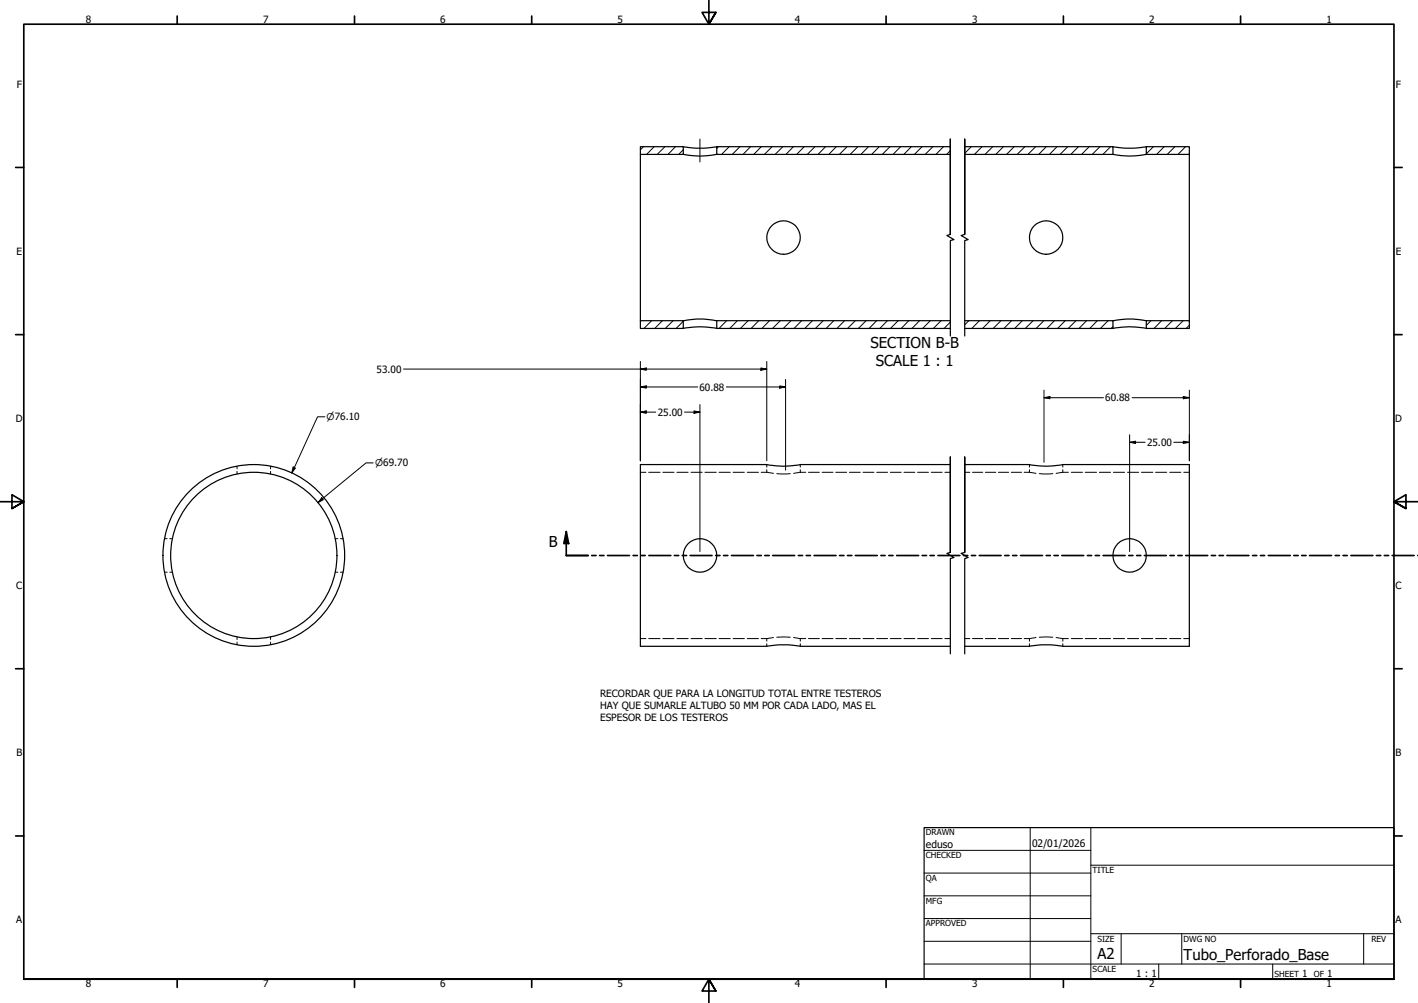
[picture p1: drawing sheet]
<svg xmlns="http://www.w3.org/2000/svg" width="594mm" height="420mm" viewBox="0 0 594 420" stroke-linecap="round" stroke-linejoin="round" font-family="sans-serif">
<!-- layer: Hatch (ANSI) -->
<g fill="none" stroke="#000" stroke-width=".42">
<path d="M269.6 61.4l-1.3 1.4M274.1 61.4l-3.2 3.3M278.6 61.4l-3.3 3.3M283 61.4l-3.2 3.3M286.3 62.7l-1.9 2M301 61.4l-.7 .8M305.5 61.4l-3.2 3.3M310 61.4l-3.2 3.3M314.5 61.4l-3.2 3.3M319 61.4l-3.2 3.3M323.5 61.4l-3.3 3.3M328 61.4l-3.3 3.3"/>
<path d="M332.4 61.4l-3.2 3.3M336.9 61.4l-3.1 3.3M341.4 61.4l-3.2 3.3M345.9 61.4l-3.2 3.3M350.4 61.4l-3.2 3.3M354.9 61.4l-3.2 3.3M359.4 61.4l-3.2 3.3M363.9 61.4l-3.2 3.3M368.4 61.4l-3.2 3.3M372.9 61.4l-3.3 3.3M377.3 61.4l-3.2 3.3M381.8 61.4l-3.1 3.3"/>
<path d="M386.3 61.4l-3.2 3.3M390.8 61.4l-3.2 3.3M395.3 61.4l-3.2 3.3M398.1 63.1l-1.5 1.6M406.9 61.4l-2.7 2.8M411.4 61.4l-3.2 3.3M415.9 61.4l-3.2 3.3M420.4 61.4l-3.2 3.3M424.9 61.4l-3.2 3.3M429.4 61.4l-3.3 3.3M433.9 61.4l-3.2 3.3M438.3 61.4l-3.1 3.3"/>
<path d="M442.8 61.4l-3.1 3.3M447.4 61.4l-3.3 3.3M451.8 61.4l-3.2 3.3M456.3 61.4l-3.2 3.3M460.8 61.4l-3.2 3.3M465.3 61.4l-3.2 3.3M483.2 61.4l-2.9 3M487.7 61.4l-3.1 3.3M492.3 61.4l-3.3 3.3M496.7 61.4l-3.2 3.3M498.3 64.4l-.3 .3M268.5 134.3l-.2 .3"/>
<path d="M273 134.3l-3.2 3.3M277.5 134.3l-3.2 3.3M282 134.3l-3.2 3.3M286.3 134.6l-3 3M304.4 134.3l-3.2 3.3M308.9 134.3l-3.1 3.3M313.4 134.3l-3.2 3.3M317.9 134.3l-3.2 3.3M322.4 134.3l-3.2 3.3M326.9 134.3l-3.2 3.3M331.4 134.3l-3.2 3.3M335.9 134.3l-3.2 3.3"/>
<path d="M340.4 134.3l-3.2 3.3M344.9 134.3l-3.3 3.3M349.3 134.3l-3.2 3.3M353.8 134.3l-3.2 3.3M358.3 134.3l-3.2 3.3M362.8 134.3l-3.2 3.3M367.3 134.3l-3.2 3.3M371.8 134.3l-3.2 3.3M376.3 134.3l-3.2 3.3M380.7 134.3l-3.1 3.3M385.3 134.3l-3.2 3.3M389.8 134.3l-3.3 3.3"/>
<path d="M394.3 134.3l-3.3 3.3M398.1 134.9l-2.6 2.7M405.9 134.3l-1.7 1.8M410.3 134.3l-3.1 3.3M414.8 134.3l-3.1 3.3M419.4 134.3l-3.3 3.3M423.8 134.3l-3.2 3.3M428.3 134.3l-3.2 3.3M432.8 134.3l-3.2 3.3M437.3 134.3l-3.2 3.3M441.8 134.3l-3.2 3.3M446.3 134.3l-3.2 3.3"/>
<path d="M450.8 134.3l-3.3 3.3M455.2 134.3l-3.1 3.3M459.7 134.3l-3.1 3.3M464.2 134.3l-3.2 3.3M466.3 136.8l-.8 .8M482.2 134.3l-1.9 2M486.7 134.3l-3.2 3.3M491.2 134.3l-3.2 3.3M495.7 134.3l-3.3 3.3M498.3 136.2l-1.3 1.4"/>
</g>
<!-- layer: Hidden (ANSI) -->
<g fill="none" stroke="#000" stroke-width=".42">
<path d="M99.3 195.3v1.1M99.3 197.5v1M113.3 195.3v1.1M113.3 197.5v1M268.3 197.8h2.3M271.8 197.8h4.7M277.7 197.8h4.7M283.6 197.8h4.7M289.5 197.8h4.7M295.3 197.8h4.8M301.2 197.8h4.7M307.1 197.8h4.7"/>
<path d="M313.1 197.8h4.7M318.9 197.8h2.3M321.2 197.8l2.8 .5M321.2 194.6v1.1M321.2 196.8v1M325.4 198.4h5.7M335.3 197.8l-2.8 .5M335.3 194.6v1.1M335.3 196.8v1M335.3 197.8h2.3M338.7 197.8h4.6M344.4 197.8h4.6"/>
<path d="M350.1 197.8h4.6M355.9 197.8h4.5M361.6 197.8h4.5M367.3 197.8h4.6M373 197.8h4.6M378.7 197.8h4.6M384.4 197.8h4.6M390.1 197.8h4.6M395.9 197.8h2.2M404.2 197.8h2.1M407.4 197.8h4.3M412.8 197.8h4.4"/>
<path d="M418.3 197.8h4.3M423.7 197.8h4.3M429.1 197.8h2.2M431.3 197.8l2.7 .5M431.3 194.6v1.1M431.3 196.8v1M435.4 198.4h5.7M445.3 197.8l-2.8 .5M445.3 194.6v1.1M445.3 196.8v1M445.3 197.8h2.3M448.8 197.8h4.7"/>
<path d="M454.7 197.8h4.7M460.6 197.8h4.7M466.5 197.8h4.7M472.4 197.8h4.7M478.2 197.8h4.8M484.1 197.8h4.7M490 197.8h4.7M495.9 197.8h2.4M69 225.7h1M69 239.7h1M71.1 225.7h1.1M71.1 239.7h1.1"/>
<path d="M140.5 225.7h1M140.5 239.7h1M142.6 225.7h1.2M142.6 239.7h1.2M99.3 266.8v1.1M99.3 269v1.1M113.3 266.8v1.1M113.3 269v1.1M268.3 267.5h2.3M271.8 267.5h4.7M277.7 267.5h4.7M283.6 267.5h4.7"/>
<path d="M289.5 267.5h4.7M295.3 267.5h4.8M301.2 267.5h4.7M307.1 267.5h4.7M313.1 267.5h4.7M318.9 267.5h2.3M321.2 267.5v1.1M321.2 269.7v1M324 267.1l-2.8 .4M325.4 266.9h5.7M332.5 267.1l2.8 .4M335.3 267.5v1.1"/>
<path d="M335.3 269.7v1M335.3 267.5h2.3M338.7 267.5h4.6M344.4 267.5h4.6M350.1 267.5h4.6M355.9 267.5h4.5M361.6 267.5h4.5M367.3 267.5h4.6M373 267.5h4.6M378.7 267.5h4.6M384.4 267.5h4.6M390.1 267.5h4.6"/>
<path d="M395.9 267.5h2.2M404.2 267.5h2.1M407.4 267.5h4.3M412.8 267.5h4.4M418.3 267.5h4.3M423.7 267.5h4.3M429.1 267.5h2.2M431.3 267.5v1.1M431.3 269.7v1M434 267.1l-2.7 .4M435.4 266.9h5.7M442.5 267.1l2.8 .4"/>
<path d="M445.3 267.5v1.1M445.3 269.7v1M445.3 267.5h2.3M448.8 267.5h4.7M454.7 267.5h4.7M460.6 267.5h4.7M466.5 267.5h4.7M472.4 267.5h4.7M478.2 267.5h4.8M484.1 267.5h4.7M490 267.5h4.7M495.9 267.5h2.4"/>
</g>
<!-- layer: Visible (ANSI) -->
<g fill="none" stroke="#000" stroke-width=".51">
<path d="M268.3 61.4h18v3.3h-18zM268.3 64.7v69.6M286.3 61.4a39.1 39.1 0 0 0 14 0M286.3 64.7a35.6 35.6 0 0 0 14 0M300.3 61.4v3.3h97.8M300.3 61.4h97.8M404.2 61.4h62.1v3.3M404.2 64.7h62.1M466.3 61.4a38.7 38.7 0 0 0 14 0M466.3 64.7a35.3 35.3 0 0 0 14 0M480.3 61.4h18v3.3h-18zM498.3 64.7v69.6"/>
<path d="M268.3 134.3h18v3.3h-18zM286.3 137.6a35.6 35.6 0 0 1 14 0M286.3 134.3a35.6 35.6 0 0 1 14 0M300.3 134.3v3.3h97.8M300.3 134.3h97.8M404.2 134.3h62.1v3.3M404.2 137.6h62.1M466.3 134.3a35.3 35.3 0 0 1 14 0M466.3 137.6a35.3 35.3 0 0 1 14 0M480.3 134.3h18v3.3h-18zM398.1 194.6h-62.8a35.6 35.6 0 0 1-14.1 0h-52.9v76.1h52.9a39.1 39.1 0 0 1 14.1 0h62.8M404.2 194.6h27.1a35.3 35.3 0 0 0 14 0h53v76.1h-53a38.7 38.7 0 0 0-14 0h-27.1"/>
<circle cx="328.3" cy="99.5" r="7"/>
<circle cx="438.3" cy="99.5" r="7"/>
<circle cx="106.3" cy="232.7" r="34.8"/>
<circle cx="106.3" cy="232.7" r="38.1"/>
<circle cx="293.3" cy="232.7" r="7"/>
<circle cx="473.3" cy="232.7" r="7"/>
</g>
<!-- layer: Break Line (ANSI) -->
<path d="M398.1 98.2v-39.9v39.9l-1.4 .5 3 1.7-1.6 .4v40M404.2 98.2v-39.9v39.9l-1.5 .5 2.9 1.7-1.4 .4v40M398.1 231.4v-40v40l-1.4 .4 3 1.7-1.6 .5v39.9M404.2 231.4v-40v40l-1.5 .4 2.9 1.7-1.4 .5v39.9" fill="none" stroke="#000" stroke-width=".51"/>
<!-- layer: Section Line (ANSI) -->
<g fill="none" stroke="#000" stroke-width=".7">
<path d="M237.2 222.7l1.1 5h-2.1zM237.2 222.7v10h9.2M247.9 232.7h1.8M251.2 232.7h1.8M254.5 232.7h9.2M265.2 232.7h1.8M268.5 232.7h1.8M271.8 232.7h9.3M282.5 232.7h1.9M285.8 232.7h1.9M289.1 232.7h9.2M299.8 232.7h1.8"/>
<path d="M303.1 232.7h1.8M306.5 232.7h9.2M317.1 232.7h1.9M320.4 232.7h1.9M323.7 232.7h9.2M334.5 232.7h1.7M337.8 232.7h1.7M341.1 232.7h9.2M351.7 232.7h1.9M355 232.7h1.9M358.3 232.7h9.2M369.1 232.7h1.7"/>
<path d="M372.4 232.7h1.7M375.7 232.7h9.2M386.3 232.7h1.9M389.6 232.7h1.8M392.9 232.7h9.2M403.7 232.7h1.7M407 232.7h1.7M410.3 232.7h9.1M420.9 232.7h1.8M424.2 232.7h1.8M427.5 232.7h9.3M438.3 232.7h1.8"/>
<path d="M441.6 232.7h1.8M444.9 232.7h9.1M455.5 232.7h1.8M458.9 232.7h1.7M462.2 232.7h9.2M472.9 232.7h1.8M476.2 232.7h1.8M479.4 232.7h9.2M490.2 232.7h1.7M493.5 232.7h1.7M496.8 232.7h9.2M507.5 232.7h1.8"/>
<path d="M510.7 232.7h1.9M514 232.7h9.2M524.8 232.7h1.7M528.1 232.7h1.7M531.4 232.7h9.2M542 232.7h1.9M545.3 232.7h1.9M548.6 232.7h9.2M559.4 232.7h1.7M562.7 232.7h1.8M566 232.7h9.2M576.6 232.7h1.9"/>
<path d="M579.9 232.7h1.9M583.2 232.7h9.3M594 232.7h.1"/>
</g>
<path d="M237.2 222.7l1.1 5h-2.1z" fill="#000"/>
<!-- layer: Border (ANSI) -->
<g fill="none" stroke="#000" stroke-width=".7">
<path d="M74.2 6.7v3.4M148.5 6.7v3.4M222.8 6.7v3.4M297 .2v9.9l-2.9-4.9h5.8l-2.9 4.9 2.9-4.9M371.2 6.7v3.4M445.5 6.7v3.4M519.7 6.7v3.4M6.5 70.1h3.5M584 70.1h3.4M6.5 140.2h3.5M584 140.2h3.4M0 210.2h10l-5-3v5.8l5-2.8-5 2.8"/>
<path d="M594 210.2h-10l5-3v5.8l-5-2.8 5 2.8M6.5 280.1h3.5M584 280.1h3.4M6.5 350.2h3.5M584 350.2h3.4M10 410.2v-400.1h574v400.1h-574h574M74.2 410.2v3.4M148.5 410.2v3.4M222.8 410.2v3.4M299.9 415.1l-2.9-4.9 2.9 4.9h-5.8l2.9-4.9v10M371.2 410.2v3.4M445.5 410.2v3.4"/>
<path d="M519.7 410.2v3.4"/>
</g>
<!-- layer: Title (ANSI) -->
<g fill="none" stroke="#000" stroke-width=".42">
<path d="M387.2 356.2h69.8M431.6 346.7v63.5M457 346.7v63.5M387.2 365.7h69.8M387.2 375.3h69.8M457 362.4h127M387.2 384.8h69.8M387.2 394.3h69.8M457 391.1h127M469.7 391.1v12.7M495.1 391.1v12.7M571.3 391.1v12.7"/>
<path d="M387.2 403.8h196.8M485.5 403.8v6.4M533.2 403.8v6.4"/>
</g>
<path d="M387.2 346.7h196.8v63.5h-196.8z" fill="none" stroke="#000" stroke-width=".51"/>
<!-- layer: Dimension (ANSI) -->
<g fill="none" stroke="#000" stroke-width=".42">
<path d="M169 154.6h152.2M268.3 154.6l2.5-.4v.9zM268.3 151.4v41.6M318.8 154.2l2.4 .4-2.4 .5zM321.2 151.4v41.6M329.1 158.9v38.1M136.1 174.6h-3.1l-10.8 23.5M268.3 172.6l2.5-.5v1zM268.3 162.1l2.5-.5v1zM268.3 172.6h6.5M268.3 162.1h24M286.8 172.6h6.4"/>
<path d="M290.8 172.1l2.4 .5-2.4 .5zM293.2 169.5v61.6M304.3 162.1h24.8M326.6 161.6l2.5 .5-2.5 .5zM437.4 166.6l2.5-.5v.9zM437.4 166.6h24.9M437.4 163.4v30.3M474.3 166.6h24M495.7 166.1l2.6 .5-2.6 .4zM498.3 163.4v29.6M122.8 195.6l1 .5-1.6 2zM156.3 193.9h-2.9l-20.2 16.6"/>
<path d="M473.3 185.3l2.4-.5v1zM473.3 185.3h6.4M473.3 182.1v49M491.7 185.3h6.6M495.7 184.8l2.6 .5-2.6 .5zM134.8 208.5l.6 .8-2.2 1.2z"/>
</g>
<path d="M268.3 154.6l2.5-.4v.9zM318.8 154.2l2.4 .4-2.4 .5zM268.3 172.6l2.5-.5v1zM268.3 162.1l2.5-.5v1zM290.8 172.1l2.4 .5-2.4 .5zM326.6 161.6l2.5 .5-2.5 .5zM437.4 166.6l2.5-.5v.9zM495.7 166.1l2.6 .5-2.6 .4zM122.8 195.6l1 .5-1.6 2zM473.3 185.3l2.4-.5v1zM495.7 184.8l2.6 .5-2.6 .5zM134.8 208.5l.6 .8-2.2 1.2z" fill="#000"/>
<!-- layer: Centerline (ANSI) -->
<path d="M293.2 58.3v9.6" fill="none" stroke="#000" stroke-width=".42"/>
<g font-size="6.3">
<text x="364.7" y="145.6">SECTION B-B</text>
<text x="366.9" y="153.2">SCALE 1 : 1</text>
<text x="230" y="229.2">B</text>
<text x="459.7" y="401.7">A2</text>
<text x="495.9" y="402.1">Tubo_Perforado_Base</text>
</g>
<g font-size="4.3">
<text x="387.9" y="355.3">eduso</text>
<text x="432.4" y="354.8">02/01/2026</text>
</g>
<g font-size="4.2">
<text x="36" y="9.8">8</text>
<text x="110.2" y="9.8">7</text>
<text x="184.5" y="9.8">6</text>
<text x="258.8" y="9.8">5</text>
<text x="333" y="9.8">4</text>
<text x="407.2" y="9.8">3</text>
<text x="481.5" y="9.8">2</text>
<text x="555.8" y="9.8">1</text>
<text x="7" y="36.7">F</text>
<text x="584.8" y="36.7">F</text>
<text x="6.9" y="106.7">E</text>
<text x="584.8" y="106.7">E</text>
<text x="157.8" y="156.1">53.00</text>
<text x="293.1" y="163.6">60.88</text>
<text x="463" y="168.1">60.88</text>
<text x="6.7" y="176.7">D</text>
<text x="275.6" y="174.2">25.00</text>
<text x="584.5" y="176.7">D</text>
<text x="480.6" y="186.8">25.00</text>
<text x="6.8" y="246.7">C</text>
<text x="584.6" y="246.7">C</text>
<text x="251.4" y="292.1">RECORDAR QUE PARA LA LONGITUD TOTAL ENTRE TESTEROS</text>
<text x="251.4" y="297.2">HAY QUE SUMARLE ALTUBO 50 MM POR CADA LADO, MAS EL</text>
<text x="251.4" y="302.2">ESPESOR DE LOS TESTEROS</text>
<text x="6.9" y="316.7">B</text>
<text x="584.7" y="316.7">B</text>
<text x="6.8" y="386.7">A</text>
<text x="584.6" y="386.7">A</text>
<text x="36" y="413.6">8</text>
<text x="110.2" y="413.6">7</text>
<text x="184.5" y="413.6">6</text>
<text x="258.8" y="413.6">5</text>
<text x="333" y="413.6">4</text>
<text x="407.2" y="413.6">3</text>
<text x="476" y="409.4">1 : 1</text>
<text x="481.5" y="413.6">2</text>
<text x="545.5" y="409.4">1</text>
<text x="555.8" y="413.6">1</text>
<text x="556.1" y="409.4">1</text>
</g>
<g font-size="3.9">
<text x="136.8" y="176.1">⌀76.10</text>
<text x="157.2" y="195.4">⌀69.70</text>
</g>
<g font-size="3.5">
<text x="387.9" y="350">DRAWN</text>
<text x="387.9" y="359.5">CHECKED</text>
<text x="457.8" y="365.7">TITLE</text>
<text x="387.9" y="369">QA</text>
<text x="387.9" y="378.6">MFG</text>
<text x="387.9" y="388.1">APPROVED</text>
<text x="459.7" y="394.4">SIZE</text>
<text x="495.9" y="394.4">DWG NO</text>
<text x="574.5" y="394.4">REV</text>
<text x="457.8" y="407.1">SCALE</text>
<text x="534" y="409.4">SHEET</text>
<text x="550.4" y="409.4">OF</text>
</g>
</svg>
